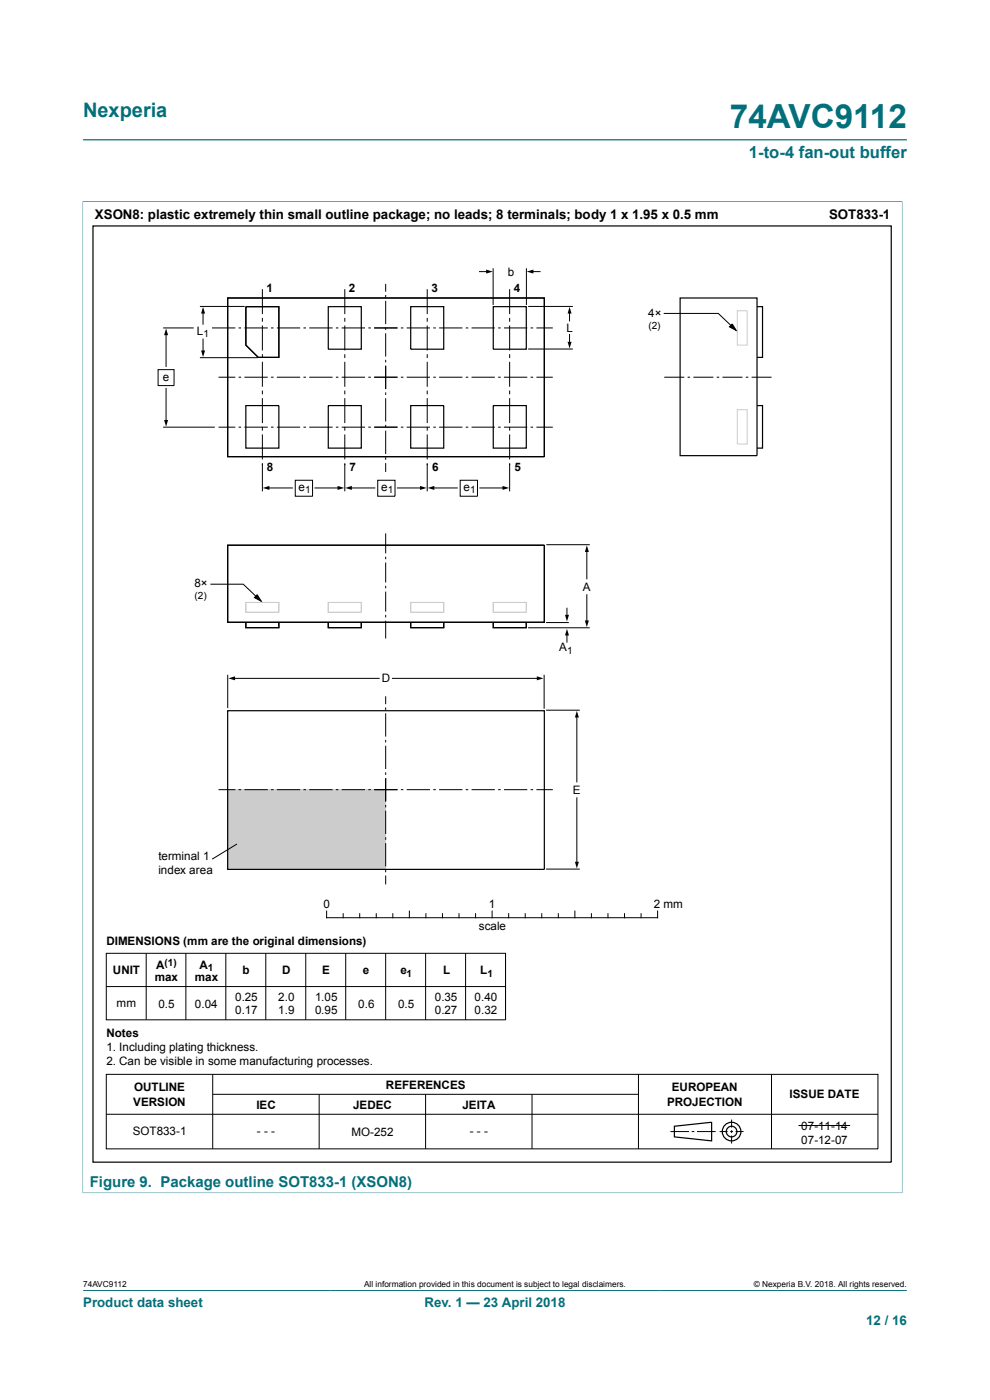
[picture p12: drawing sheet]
<svg xmlns="http://www.w3.org/2000/svg" width="210mm" height="297mm" viewBox="0 0 210 297" stroke-linecap="round" stroke-linejoin="round" font-family="sans-serif">
<path d="M17.6 29.7h174.8M17.5 42.8h173.9M17.6 42.7v210.4M191.4 42.7v210.4M17.5 253h173.9" fill="none" stroke="#036f7b" stroke-width=".21"/>
<path d="M48.2 167.5h33.6v16.9h-33.6z" fill="#ccc"/>
<g fill="none" stroke="#000" stroke-width=".21">
<path d="M101.7 57.6h1.7M104.6 56.9v7.8M111.7 56.9v7.8M112.9 57.6h1.7M33.5 78.4h3.4v3.4h-3.4zM34.6 69.6h6.5M35.2 70.8v6.9M42.4 65h9.5M42.4 75.9h12.3M43.1 66.2v2.6M43.1 71.9v2.7M45 69.6h4.9"/>
<path d="M50.6 69.6h.5M51.8 69.6h5M55.7 61.3v5.3M55.7 67.4v.8M55.7 69.1v5.2M55.7 75.1v.9M55.7 76.8v5.2M57.5 69.6h.5M58.7 69.6h5M64.4 69.6h.5M65.6 69.6h4.9M71.3 69.6h.5"/>
<path d="M72.5 69.6h4.9M73.1 61.3v5.3M73.1 67.4v.8M73.1 69.1v5.2M73.1 75.1v.9M73.1 76.8v5.2M78.1 69.6h.6M79.4 69.6h4.9M81.8 60.2v1.7M81.8 62.6v.5M81.8 63.8v5M81.8 69.5v.5"/>
<path d="M81.8 70.7v4.9M81.8 76.3v.6M81.8 77.6v4.9M85 69.6h.6M86.3 69.6h4.9M90.6 61.3v5.3M90.6 67.4v.8M90.6 69.1v5.2M90.6 75.1v.9M90.6 76.8v5.2M91.9 69.6h.5M93.1 69.6h5"/>
<path d="M98.8 69.6h.5M100 69.6h5M105.7 69.6h.5M106.9 69.6h4.9M108.1 61.3v5.3M108.1 67.4v.8M108.1 69.1v5.2M108.1 75.1v.9M108.1 76.8v5.2M112 74h9.5M112 65h9.5M112.6 69.6h.5"/>
<path d="M113.8 69.6h3.5M120.8 66.2v1.9M120.8 71v1.8M140.8 66.5h11.6l3.2 3M155.3 68.7l.9 1.4-1.5-.8zM34.6 90.6h11M35.2 82.4v7M46.4 80h3.5M46.4 90.6h3.5M50.6 80h.5M50.6 90.6h.5M51.8 80h5"/>
<path d="M51.8 90.6h5M55.7 82.9v.8M55.7 84.5v5.3M55.7 90.6v.8M55.7 92.2v5.3M55.7 98.3v5.9M57.5 80h.5M57.5 90.6h.5M58.7 80h5M58.7 90.6h5M64.4 80h.5M64.4 90.6h.5"/>
<path d="M65.6 80h4.9M65.6 90.6h4.9M71.3 80h.5M71.3 90.6h.5M72.5 80h4.9M72.5 90.6h4.9M73.1 82.9v.8M73.1 84.5v5.3M73.1 90.6v.8M73.1 92.2v5.3M73.1 98.3v5.9M78.1 80h.6"/>
<path d="M78.1 90.6h.6M79.4 80h4.9M79.4 90.6h4.9M81.8 83.2v.6M81.8 84.5v4.9M81.8 90.1v.6M81.8 91.4v4.9M81.8 97v.5M81.8 98.2v1.9M85 80h.6M85 90.6h.6M86.3 80h4.9"/>
<path d="M86.3 90.6h4.9M90.6 82.9v.8M90.6 84.5v5.3M90.6 90.6v.8M90.6 92.2v5.3M90.6 98.3v5.9M91.9 80h.5M91.9 90.6h.5M93.1 80h5M93.1 90.6h5M98.8 80h.5M98.8 90.6h.5"/>
<path d="M100 80h5M100 90.6h5M105.7 80h.5M105.7 90.6h.5M106.9 80h4.9M106.9 90.6h4.9M108.1 82.9v.8M108.1 84.5v5.3M108.1 90.6v.8M108.1 92.2v5.3M108.1 98.3v5.9M112.6 80h.5"/>
<path d="M112.6 90.6h.5M113.8 80h3.5M113.8 90.6h3.5M140.9 80h4.2M145.9 80h.5M147.1 80h4.2M152 80h.6M153.3 80h4.2M158.2 80h.5M159.4 80h4.3M56.9 103.5h5.1M62.6 101.9h3.7v3.4h-3.7z"/>
<path d="M66.8 103.5h5.1M74.4 103.5h5.1M80.1 101.9h3.7v3.4h-3.7zM81.8 113.2v4.2M81.8 118.1v.5M81.8 119.3v4.3M84.3 103.5h5.1M91.8 103.5h5.2M97.6 101.9h3.7v3.4h-3.7zM101.8 103.5h5.1M115.9 115.6h9.2M124.5 116.8v6"/>
<path d="M44.6 123.9h7l3.2 3.1M54.5 126.2l.9 1.3-1.4-.7zM81.8 124.3v.5M81.8 125.5v4.2M81.8 130.4v.6M81.8 131.7v3.8M112 133.2h13.1M115.8 132.1h4.9M120.3 129v1.7M120.3 134.5v1.7M124.5 126.2v5.7M48.3 143.2v7"/>
<path d="M49.6 143.9h30.8M81.8 147.7v1.7M81.8 150.1v.5M81.8 151.3v5M81.8 157v.5M81.8 158.2v4.9M83.2 143.9h31M115.4 143.2v7.2M115.8 150.7h7.2M122.4 151.9v14M46.4 167.5h3.5M50.3 179.1l-5.3 3.2"/>
<path d="M50.6 167.5h.5M51.8 167.5h5M57.5 167.5h.5M58.7 167.5h5M64.4 167.5h.5M65.6 167.5h4.9M71.3 167.5h.5M72.5 167.5h4.9M78.1 167.5h.6M79.4 167.5h4.9M81.8 163.8v.6M81.8 165.1v4.9"/>
<path d="M81.8 170.7v.6M81.8 172v4.9M81.8 177.6v.6M81.8 178.9v4.9M85 167.5h.6M86.3 167.5h4.9M91.9 167.5h.5M93.1 167.5h5M98.8 167.5h.5M100 167.5h5M105.7 167.5h.5M106.9 167.5h4.9"/>
<path d="M112.6 167.5h.5M113.8 167.5h3.5M122.4 169.3v13.8M69.3 193.3v1.4h70.2v-1.4M72.8 193.8v.9M76.3 193.8v.9M79.8 193.8v.9M81.8 184.5v.5M81.8 185.7v1.9M83.3 193.8v.9M86.8 193.3v1.4M90.3 193.8v.9"/>
<path d="M93.9 193.8v.9M97.4 193.8v.9M100.9 193.8v.9M104.4 193.3v1.4M107.9 193.8v.9M111.4 193.8v.9M114.9 193.8v.9M115.8 184.4h7.2M118.4 193.8v.9M121.9 193.3v1.4M125.5 193.8v.9M129 193.8v.9"/>
<path d="M132.5 193.8v.9M136 193.8v.9M22.5 202.2h84.7v14.1h-84.7zM22.5 209.3h84.7M31 202.2v14.1M39.4 202.2v14.1M47.9 202.2v14.1M56.4 202.2v14.1M64.9 202.2v14.1M73.3 202.2v14.1M81.8 202.2v14.1M90.3 202.2v14.1"/>
<path d="M98.8 202.2v14.1M107.2 202.2v14.1M22.5 227.9h163.7v15.8h-163.7zM22.5 236.4h163.7M45.1 227.9v15.8M45.1 232.2h90.3M67.7 232.2v11.5M90.3 232.2v11.5M112.9 232.2v11.5M135.4 227.9v15.8M155.2 237.5v1.7M155.2 239.8v.5"/>
<path d="M163.7 227.9v15.8M169.4 238.8h10.9M142.2 240.1h4M146.7 240.1h.6M147.8 240.1h4M152.6 240.1h1.7M154.9 240.1h.6M155.2 240.9v1.7M156 240.1h1.7"/>
</g>
<g fill="none" stroke="#000" stroke-width=".25">
<path d="M19.7 47.9h169.4v198.6h-169.4zM48.3 63.2h67.2v33.7h-67.2zM52.1 65.1h7.1v10.7h-4.4l-2.7-2.6zM69.6 65.1h7v9h-7zM87.1 65.1h7v9h-7zM104.6 65.1h7v9h-7zM144.3 63.2h16.3v33.5h-16.3zM160.6 65.1h1.1v10.7h-1.1M52.1 86h7.1v9.1h-7.1zM69.6 86h7v9.1h-7zM87.1 86h7v9.1h-7zM104.6 86h7v9.1h-7z"/>
<path d="M160.6 86h1.1v9.1h-1.1M48.3 115.7h67.2v16.3h-67.2zM52.1 132v1.2h7.1v-1.2M69.6 132v1.2h7v-1.2M87.1 132v1.2h7v-1.2M104.6 132v1.2h7v-1.2M48.3 150.8h67.2v33.6h-67.2zM143.1 238.9l7.9-.8v3.9l-7.9-.8z"/>
<circle cx="155.2" cy="240.1" r="1.13"/>
<circle cx="155.2" cy="240.1" r="1.98"/>
</g>
<g fill="#000">
<path d="M103.1 57.2l1.4 .4-1.4 .4zM111.7 57.6l1.4-.4v.8zM35.2 69.7l.5 1.4h-.9zM43.1 65.1l.4 1.4h-.8zM42.7 74.4h.8l-.4 1.4zM120.8 65.1l.4 1.4h-.8zM120.4 72.5h.8l-.4 1.4zM155.3 68.7l.9 1.4-1.5-.8zM34.8 89.1h.9l-.5 1.4zM55.7 103.5l1.4-.4v.8zM71.6 103.1l1.4 .4-1.4 .4zM73.2 103.5l1.4-.4v.8z"/>
<path d="M89.1 103.1l1.4 .4-1.4 .4zM90.7 103.5l1.4-.4v.8zM106.6 103.1l1.4 .4-1.4 .4zM124.5 115.7l.4 1.4h-.8zM54.5 126.2l.9 1.3-1.4-.7zM120.3 133.4l.4 1.4h-.9zM119.8 130.4h.9l-.4 1.4zM124.1 131.6h.8l-.4 1.4zM48.4 143.9l1.5-.4v.8zM113.9 143.5l1.4 .4-1.4 .4zM122.4 150.8l.4 1.4h-.9zM121.9 182.8h.9l-.4 1.4z"/>
</g>
<path d="M156.4 65.9h2.1v7.3h-2.1zM156.4 86.9h2.1v7.3h-2.1zM52.1 127.8h7.1v2.1h-7.1zM69.6 127.8h7v2.1h-7zM87.1 127.8h7v2.1h-7zM104.6 127.8h7v2.1h-7z" fill="none" stroke="#ccc" stroke-width=".21"/>
<path d="M17.6 273.8h174.8" fill="none" stroke="#036f7b" stroke-width=".21"/>
<text font-size="7.1" fill="#036f7b" x="154.8" y="27.2">74AVC9112</text>
<text font-size="4.2" fill="#036f7b" x="17.6" y="24.8">Nexperia</text>
<text font-size="3.5" fill="#036f7b" x="158.9" y="33.5">1-to-4 fan-out buffer</text>
<text font-size="3.2" fill="#036f7b" x="19" y="251.9">Figure 9. Package outline SOT833-1 (XSON8)</text>
<g font-size="2.8">
<text x="20.1" y="46.5">XSON8: plastic extremely thin small outline package; no leads; 8 terminals; body 1 x 1.95 x 0.5 mm</text>
<text x="175.9" y="46.5">SOT833-1</text>
</g>
<g font-size="2.8" fill="#036f7b">
<text x="17.6" y="277.3">Product data sheet</text>
<text x="90.1" y="277.3">Rev. 1 — 23 April 2018</text>
<text x="183.7" y="281">12 / 16</text>
</g>
<g font-size="2.5">
<text x="107.7" y="58.5">b</text>
<text x="56.5" y="61.9">1</text>
<text x="74" y="61.9">2</text>
<text x="91.5" y="61.9">3</text>
<text x="109" y="61.9">4</text>
<text x="41.7" y="71">L</text>
<text x="120.2" y="70.4">L</text>
<text x="137.5" y="67.3">4×</text>
<text x="34.6" y="80.8">e</text>
<text x="56.6" y="99.9">8</text>
<text x="74.1" y="99.9">7</text>
<text x="91.7" y="99.9">6</text>
<text x="109.1" y="99.9">5</text>
<text x="63.3" y="104.1">e</text>
<text x="80.9" y="104.1">e</text>
<text x="98.3" y="104.1">e</text>
<text x="41.2" y="124.6">8×</text>
<text x="123.7" y="125.4">A</text>
<text x="118.6" y="138.2">A</text>
<text x="81" y="144.7">D</text>
<text x="121.5" y="168.4">E</text>
<text x="33.6" y="182.4">terminal 1</text>
<text x="33.6" y="185.4">index area</text>
<text x="68.6" y="192.6">0</text>
<text x="101.6" y="197.3">scale</text>
<text x="103.7" y="192.6">1</text>
<text x="138.7" y="192.6">2 mm</text>
<text x="22.6" y="200.6">DIMENSIONS (mm are the original dimensions)</text>
<text x="23.9" y="206.7">UNIT</text>
<text x="32.9" y="208.1">max</text>
<text x="33.1" y="205.6">A</text>
<text x="41.4" y="208.1">max</text>
<text x="42.3" y="205.6">A</text>
<text x="51.5" y="206.7">b</text>
<text x="59.8" y="206.7">D</text>
<text x="68.3" y="206.7">E</text>
<text x="77" y="206.7">e</text>
<text x="84.9" y="206.7">e</text>
<text x="94" y="206.7">L</text>
<text x="101.9" y="206.7">L</text>
<text x="24.7" y="213.6">mm</text>
<text x="33.6" y="213.8">0.5</text>
<text x="41.4" y="213.8">0.04</text>
<text x="49.9" y="212.4">0.25</text>
<text x="49.9" y="215.2">0.17</text>
<text x="59" y="212.4">2.0</text>
<text x="59" y="215.2">1.9</text>
<text x="66.8" y="212.4">1.05</text>
<text x="66.8" y="215.2">0.95</text>
<text x="76" y="213.8">0.6</text>
<text x="84.5" y="213.8">0.5</text>
<text x="92.2" y="212.4">0.35</text>
<text x="92.2" y="215.2">0.27</text>
<text x="100.7" y="212.4">0.40</text>
<text x="100.7" y="215.2">0.32</text>
<text x="22.6" y="219.9">Notes</text>
<text x="22.6" y="223">1. Including plating thickness.</text>
<text x="22.6" y="226">2. Can be visible in some manufacturing processes.</text>
<text x="28.5" y="231.6">OUTLINE</text>
<text x="81.9" y="231">REFERENCES</text>
<text x="142.5" y="231.6">EUROPEAN</text>
<text x="167.5" y="232.9">ISSUE DATE</text>
<text x="28.3" y="234.5">VERSION</text>
<text x="54.4" y="235.2">IEC</text>
<text x="74.9" y="235.2">JEDEC</text>
<text x="98.1" y="235.2">JEITA</text>
<text x="141.5" y="234.5">PROJECTION</text>
<text x="169.9" y="239.6">07-11-14</text>
<text x="28.2" y="240.9">SOT833-1</text>
<text x="54.5" y="240.9">- - -</text>
<text x="74.6" y="241">MO-252</text>
<text x="99.7" y="240.9">- - -</text>
<text x="169.9" y="242.6">07-12-07</text>
</g>
<g font-size="2.1">
<text x="43.1" y="71.5">1</text>
<text x="137.6" y="69.8">(2)</text>
<text x="64.7" y="104.6">1</text>
<text x="82.3" y="104.6">1</text>
<text x="99.7" y="104.6">1</text>
<text x="41.2" y="127">(2)</text>
<text x="120.3" y="138.7">1</text>
<text x="34.9" y="204.9">(1)</text>
<text x="44.1" y="206.1">1</text>
<text x="86.3" y="207.2">1</text>
<text x="103.4" y="207.2">1</text>
</g>
<g font-size="1.8">
<text x="17.6" y="273.1">74AVC9112</text>
<text x="77.2" y="273.1">All information provided in this document is subject to legal disclaimers.</text>
<text x="159.9" y="273.1">© Nexperia B.V. 2018. All rights reserved.</text>
</g>
</svg>
